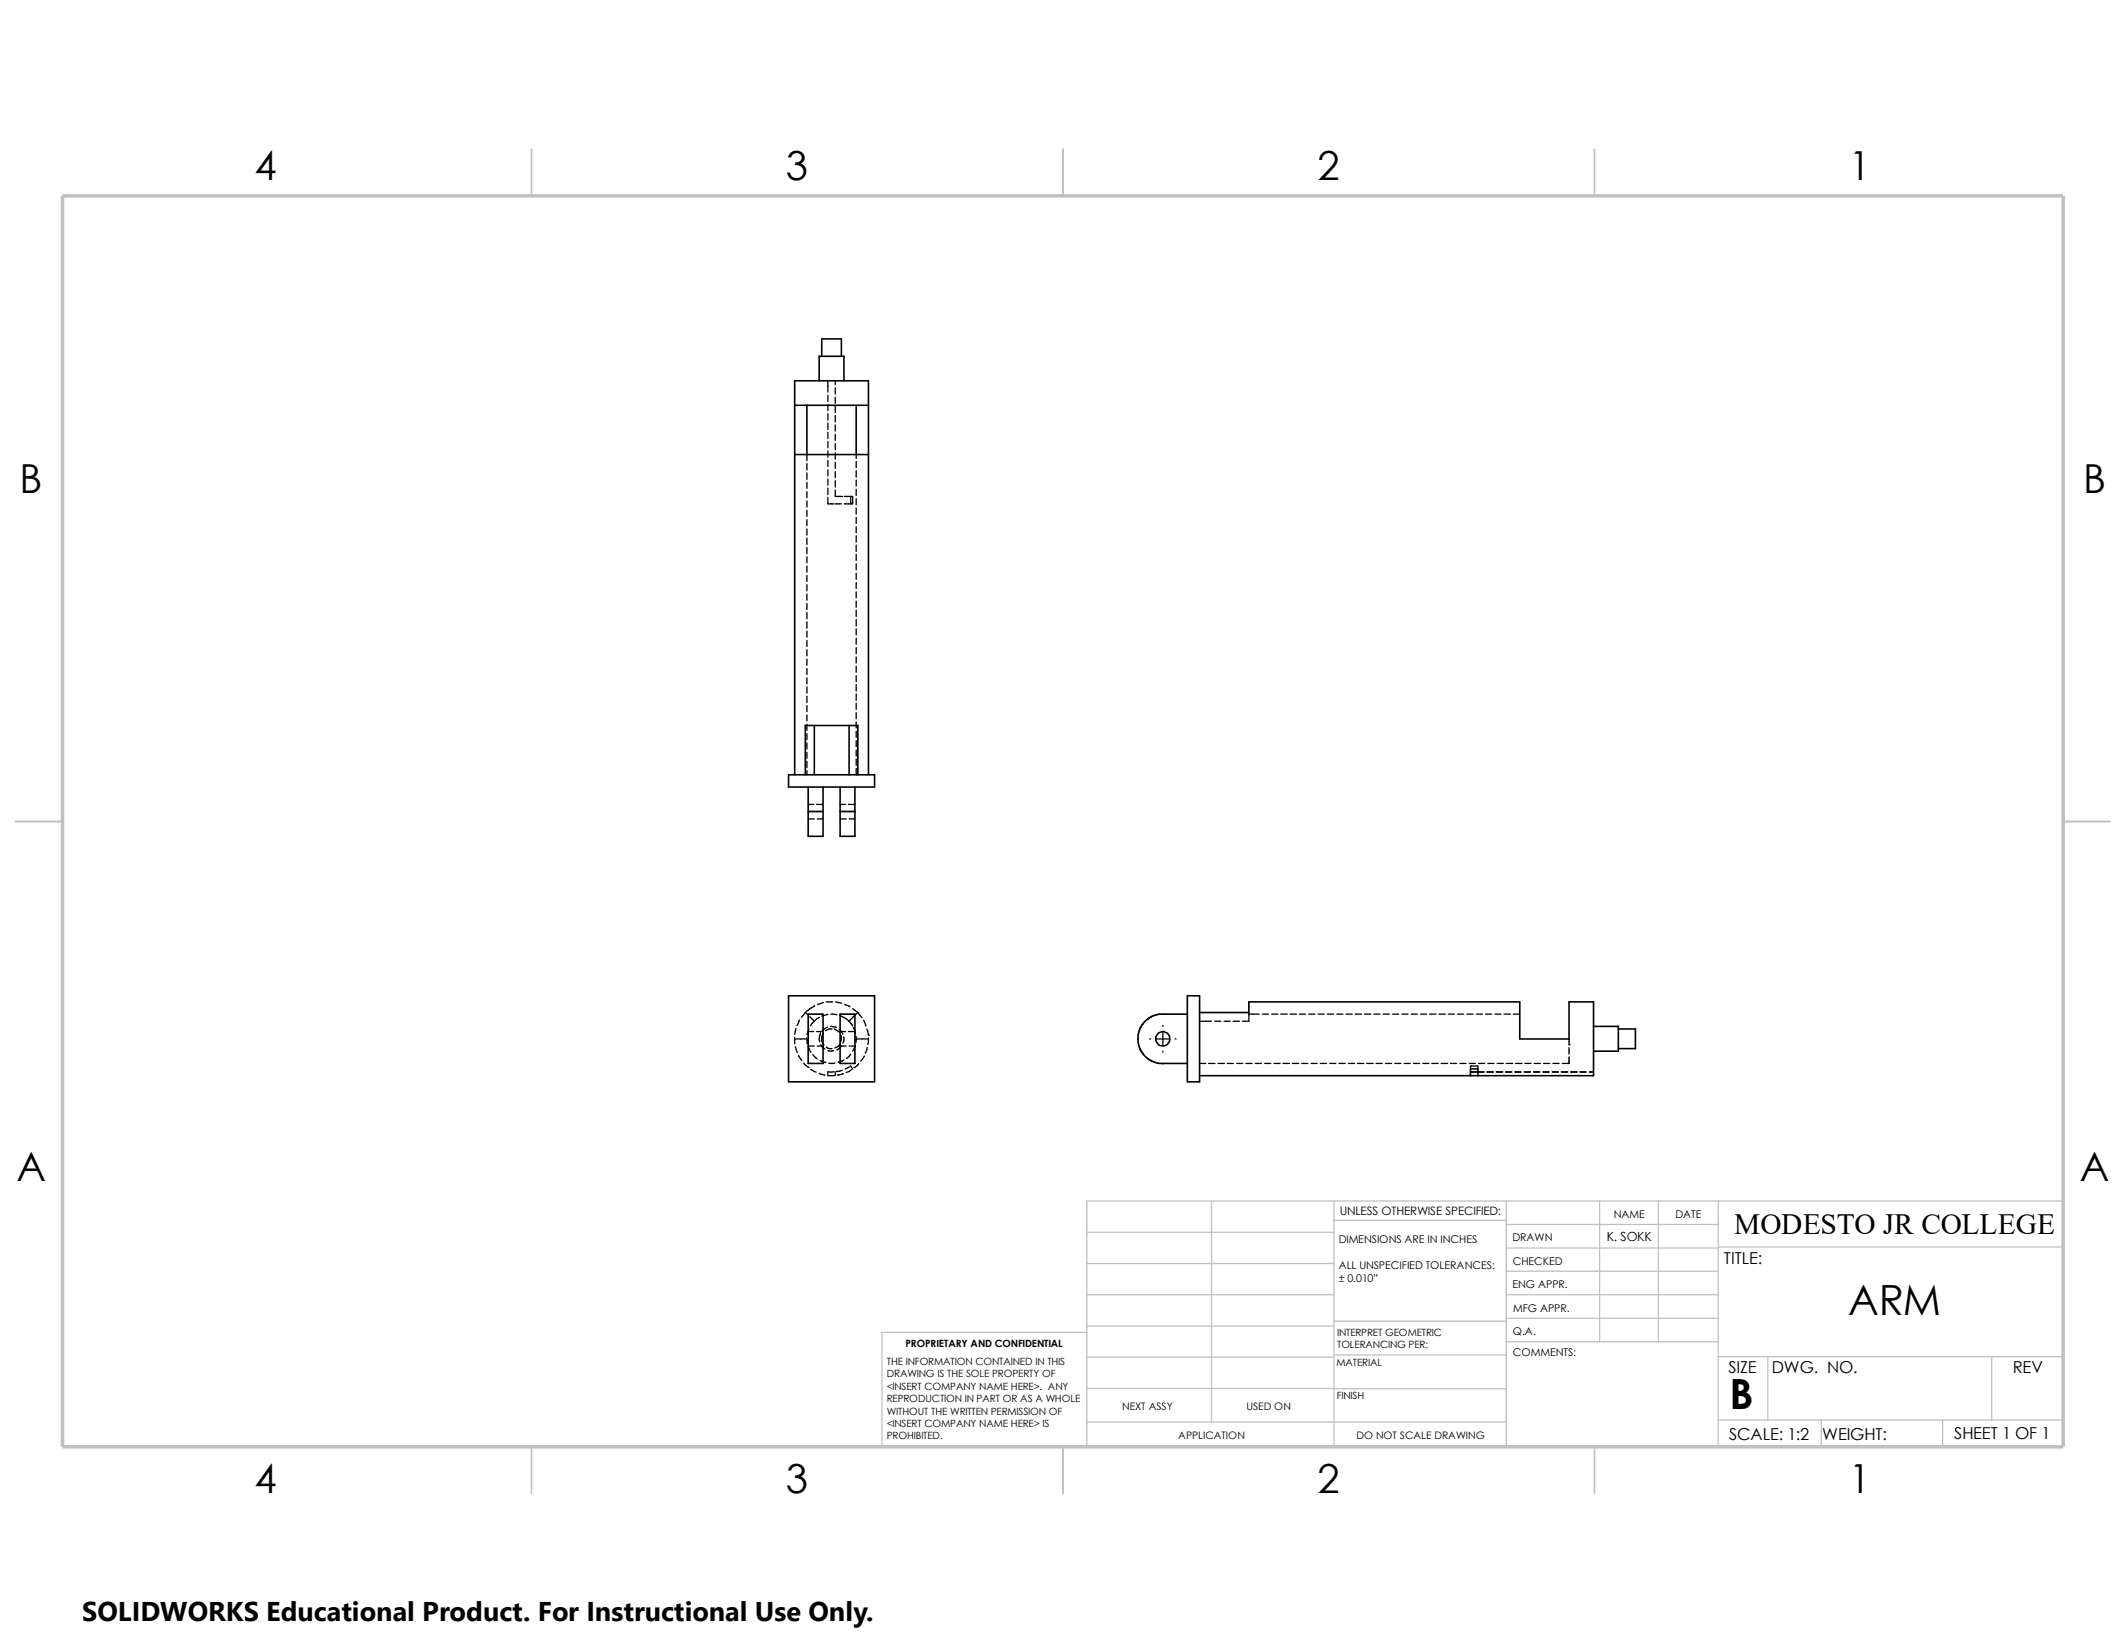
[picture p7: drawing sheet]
<svg xmlns="http://www.w3.org/2000/svg" width="279mm" height="216mm" viewBox="0 0 279 216" stroke-linecap="round" stroke-linejoin="round" font-family="sans-serif">
<g fill="none" stroke="#c0c0c0" stroke-width=".17">
<path d="M159.2 157.8v29.1M175.3 157.8v32.3M198 157.8v32.3M210.2 157.8v18.5M217.9 157.8v18.5M225.8 157.8v32.3M271.1 157.8h-128.3v32.3M142.8 175.1h-26.9v15M142.8 161.9h32.5M142.8 170.1h32.5M142.8 166h32.5M142.8 174.2h32.5"/>
<path d="M142.8 178.4h32.5M175.3 173.6h22.7M175.3 160.4h22.7M175.3 178.1h22.7M198 173.2h27.8M198 170.1h27.8M198 160.9h27.8M198 164h27.8M198 167h27.8M198 176.3h27.8M225.8 163.9h45.3M225.8 178.3h45.3"/>
<path d="M232.3 178.3v8.3M261.7 178.3v8.3M142.8 182.5h32.5M142.8 186.9h55.2M175.3 182.5h22.7M225.8 186.6h45.3M239.4 186.6v3.5M255.3 186.6v3.5"/>
</g>
<path d="M69.8 19.6v6.1M139.7 19.6v6.1M209.5 19.6v6.1M2 107.9h6.2M271.1 107.9h6.2M69.8 190.1v6.2M139.7 190.1v6.2M209.5 190.1v6.2" fill="none" stroke="#c0c0c0" stroke-width=".21"/>
<path d="M8.2 25.7h262.9v164.4h-262.9z" fill="none" stroke="#c0c0c0" stroke-width=".47"/>
<g fill="none" stroke="#000" stroke-width=".17">
<path d="M106 59.7v.8M108.8 50v1.5M108.8 51.9v.8M108.8 53.2v.8M108.8 54.4v.8M108.8 55.6v.8M108.8 56.8v.8M108.8 58v.8M108.8 59.3v.8M109.8 50v.5M109.8 51v.8M109.8 52.2v.8"/>
<path d="M109.8 53.4v.8M109.8 54.6v.9M109.8 55.8v.8M109.8 57.1v.8M109.8 58.3v.8M109.8 59.5v.8M112.5 59.7v.5M106 60.9v.9M106 62.1v.9M106 63.4v.8M106 64.6v.8M106 65.8v.8"/>
<path d="M106 67.1v.8M106 68.3v.8M106 69.5v.8M106 70.7v.8M106 71.9v.9M106 73.2v.8M106 74.4v.8M106 75.6v.8M106 76.8v.8M106 78.1v.8M106 79.3v.8M108.8 65.4v.8h.8"/>
<path d="M108.8 60.5v.8M108.8 61.7v.8M108.8 62.9v.9M108.8 64.1v.9M109.7 66.2h.9M109.8 64.4v.8h.8M109.8 60.7v.9M109.8 62v.8M109.8 63.2v.8M110.6 65.2h.1M111 65.2h1.1v1h-1.1M111.8 65.2v1"/>
<path d="M112.5 60.6v.9M112.5 61.8v.9M112.5 63.1v.8M112.5 64.3v.8M112.5 65.5v.8M112.5 66.8v.8M112.5 68v.8M112.5 69.2v.8M112.5 70.4v.8M112.5 71.6v.9M112.5 72.9v.8M112.5 74.1v.8"/>
<path d="M112.5 75.3v.8M112.5 76.5v.8M112.5 77.8v.8M112.5 79v.8M106 80.5v.8M106 81.7v.8M106 82.9v.8M106 84.2v.8M106 85.4v.8M106 86.6v.8M106 87.8v.8M106 89.1v.8"/>
<path d="M106 90.3v.8M106 91.5v.8M106 92.7v.8M106 93.9v.8M106 95.2v.8M106 96.4v.8M106 97.6v.8M106 98.8v.9M112.5 80.2v.8M112.5 81.4v.9M112.5 82.6v.8M112.5 83.9v.8"/>
<path d="M112.5 85.1v.8M112.5 86.3v.8M112.5 87.5v.8M112.5 88.8v.8M112.5 90v.8M112.5 91.2v.8M112.5 92.4v.8M112.5 93.6v.8M112.5 94.9v.8M112.5 96.1v.8M112.5 97.3v.8M112.5 98.6v.8"/>
<path d="M112.5 99.7v.9M106 100v.9M106 101.3v.5M106.2 106.6h.7M106.2 107.6h.8M106.2 105.7h.7M107.3 106.6h.9M107.3 105.7h.9M107.4 107.6h.8M110.4 106.6h.7M110.4 107.6h.8M110.4 105.7h.7"/>
<path d="M111.5 106.6h.9M111.5 105.7h.9M111.6 107.6h.8M112.5 101v.8M104.4 136.3v.9M104.4 136.5h1.6M104.5 137.5l.3 .8M104.6 135.1l-.2 .8M104.9 138.7l.5 .7M105.1 134l-.4 .7M105.6 139.7l.6 .6M105.8 133.1l-.5 .6"/>
<path d="M105.8 133.1l.3 .2M106 136.4l.1 .8M106.2 135.6l-.2 .3M106.2 137.5l.4 .8M106.2 137.5h.8M106.2 135.6h.7M106.3 135.2l-.1 .4M106.4 133.6l.6 .6M106.8 138.6l.6 .5M107.1 132.2l-1.3 .9M107.3 135.6h.9M107.4 137.5h.8"/>
<path d="M107.7 133.7a3.2 3.2 0 0 0-1.2 1.1M107.8 139.4l.7 .2M107.8 135.7v.3a1.08 1.08 0 0 0-.1 .9M107.9 137.3l.5 .5M108 136.6l.1 .4 .2 .3M108.2 131.7l-.8 .3M108.2 135.8l-.2 .5v.2M108.6 131.7h.8M108.6 137.6l.4 .2h.3M108.8 135l-.7 .4M108.8 133.3l-.8 .2M108.8 138l.4 .1 .4-.1"/>
<path d="M108.9 139.7h.8M109.1 134.9l.8 .1M109.2 133.3h.8M109.2 135.2h.1M109.2 135.2h-.2l-.5 .2M109.6 135.2l.7 .4M109.8 131.7l.8 .1M110.3 135.3l.3 .3 .1 .3M110.4 133.5l.7 .3 .5 .4M110.4 137.2a.87 .87 0 0 1-.7 .5M110.4 137.5h.8M110.4 135.6h.7"/>
<path d="M110.5 136v.8M110.6 137.4l-.2 .2-.4 .4M110.9 136.3a.86 .86 0 0 1-.2 .8M110.9 139.3l-.7 .3M111 132l.7 .3M111.5 135.6h.9M111.6 134.2l.5 .6M111.6 137.5h.8M111.8 138.5l-.5 .6M112.1 132.5l.6 .6M112.1 135l.3 .8M112.4 137.4l-.3 .7"/>
<path d="M112.5 136.2v.8M112.5 136.5h1.6M112.7 133.1l.6 .6M112.7 133.1l-1.1 1.1M112.9 139.7l-.2 .3-.5 .3M113.5 134.1l.3 .7M113.6 138.8l-.5 .6M113.9 135.2l.2 .8M114 137.6l-.3 .8M114.1 136h.1M114.1 136.4l-.1 .8M151.1 136.5h.1"/>
<path d="M152 136.5h1.6M152.8 134.7v.2M152.8 135.7v1.6M152.8 138.1v.2M154.4 136.5h.2M157.6 134.2h1.6M157.6 139.7h.9M158.8 139.7h.9M159.6 134.2h.8M160.1 139.7h.8M160.9 134.2h.8M161.3 139.7h.8"/>
<path d="M162.1 134.2h.8M162.5 139.7h.8M163.7 139.7h.8M164.1 133.1v1.1h-.8M164.1 133.3h1.4M165 139.7h.8M165.9 133.3h.8M166.2 139.7h.8M167.1 133.3h.8M167.4 139.7h.8M168.3 133.3h.9M168.6 139.7h.9"/>
<path d="M169.5 133.3h.9M169.8 139.7h.9M170.8 133.3h.8M171.1 139.7h.8M172 133.3h.8M172.3 139.7h.8M173.2 133.3h.8M173.5 139.7h.8M174.5 133.3h.8M174.8 139.7h.8M175.7 133.3h.8M176 139.7h.8"/>
<path d="M176.9 133.3h.8M177.2 139.7h.8M178.1 133.3h.8M178.4 139.7h.8M179.3 133.3h.9M179.6 139.7h.9M180.6 133.3h.8M180.8 139.7h.9M181.8 133.3h.8M182.1 139.7h.8M183 133.3h.8M183.3 139.7h.8"/>
<path d="M184.2 133.3h.8M184.5 139.7h.8M185.5 133.3h.8M185.8 139.7h.8M186.7 133.3h.8M187 139.7h.8M187.9 133.3h.8M188.2 139.7h.8M189.1 133.3h.8M189.4 139.7h.8M190.3 133.3h.8M190.6 139.7h.8"/>
<path d="M191.6 133.3h.8M191.9 139.7h.8M192.8 133.3h.8M193.1 139.7h.8M194 133.3h.8M194.3 139.7h.8M195.2 133.3h.8M195.5 139.7h.8M196.5 133.3h.8M196.8 139.7h.8M197.7 133.3h.8M198 139.7h.8"/>
<path d="M198.9 133.3h.8M199.2 139.7h.8M200.4 139.7h.8M201.6 139.7h.8M202.9 139.7h.8M204.1 139.7h.8M206.2 137.3h.1M206.2 136.5v.8M206.2 137.7v.8M206.2 138.9v.8h-.9M106.2 140.3h.1M106.6 140.5l.7 .4"/>
<path d="M107.7 141.1l.7 .2M109.6 140.8h-.8v.6h.8M109.8 140.8v.6M110.7 140.6l-.8 .2M110.8 141.1l-.8 .2M111.1 140.5l.7-.4 .3 .4M111.9 140.5l-.3 .3-.4 .1M193.3 140.5v-.4h.9v.4M193.3 140.8h1.7M194.2 140.9h.8M195.4 140.8h.9M195.4 140.9h.9"/>
<path d="M196.6 140.8h.9M196.6 140.9h.9M197.9 140.8h.8M197.9 140.9h.8M199.1 140.8h.8M199.1 140.9h.8M200.3 140.8h.8M200.3 140.9h.8M201.5 140.8h.9M201.5 140.9h.9M202.8 140.8h.8M202.8 140.9h.8"/>
<path d="M204 140.8h.8M204 140.9h.8M205.2 140.8h.8M205.2 140.9h.8M206.4 140.8h.9M206.4 140.9h.9M207.6 140.8h.8M207.6 140.9h.8M208.9 140.8h.5M208.9 140.9h.5"/>
</g>
<g fill="none" stroke="#000" stroke-width=".21">
<path d="M104.4 59.7h9.7M104.4 53.3h9.7M106 53.3v6.4M107.7 50v-3.2h3.2v3.2M108 46.8v-2.3h2.6v2.3M112.5 53.3v6.4M107 95.3v6.5M111.6 95.3v6.5M103.6 101.8h11.3v1.6h-11.3zM104.4 101.8v-51.8h9.7v51.8M105.8 101.8v-6.5h6.9v6.5M106.2 106.6h2"/>
<path d="M106.2 103.4v3.2M106.2 106.6v3.3h2v-3.3M108.2 103.4v3.2M110.4 106.6v3.3h2v-3.3M110.4 106.6h2M110.4 103.4v3.2M112.4 103.4v3.2M103.6 130.9h11.3v11.3h-11.3zM106.2 133.3h2v6.4h-2zM110.4 133.3h2v6.4h-2zM152.8 139.7h3.2M156 133.3h-3.7l-.5 .1-1.1 .5-.5 .6-.4 .6-.2 .9-.1 .5 .2 1 .3 .8 .7 .8 .7 .4 .9 .2 .5 .1"/>
<path d="M156 130.9h1.6v11.3h-1.6zM157.6 133.1h6.5v-1.4h35.6v4.8h6.5v-4.8h3.2v9.7h-51.8M209.4 134.9h3.3v3.2h-3.3M212.7 135.2h2.2v2.6h-2.2M193.3 140.9h.9M193.3 141.4v-.9h.9v.9"/>
<circle cx="152.8" cy="136.5" r=".94"/>
</g>
<path d="M10.8 209.2h104.1v6.7h-104.1z" fill="#fff"/>
<g font-size="5.5">
<text x="242.9" y="172.8">ARM</text>
<text x="227.3" y="185.2">B</text>
</g>
<g font-size="5.3">
<text x="33.4" y="23.7">4</text>
<text x="103.3" y="23.7">3</text>
<text x="173.1" y="23.7">2</text>
<text x="243" y="23.7">1</text>
<text x="2.6" y="64.7">B</text>
<text x="273.8" y="64.7">B</text>
<text x="2.2" y="155.2">A</text>
<text x="273.3" y="155.2">A</text>
<text x="33.4" y="196.2">4</text>
<text x="103.3" y="196.2">3</text>
<text x="173.1" y="196.2">2</text>
<text x="243" y="196.2">1</text>
</g>
<text font-size="3.9" x="227.9" y="162.2">MODESTO JR COLLEGE</text>
<text font-size="3.6" x="10.8" y="213">SOLIDWORKS Educational Product. For Instructional Use Only.</text>
<g font-size="2.2">
<text x="226.6" y="166.1">TITLE:</text>
<text x="227.2" y="180.4">SIZE</text>
<text x="232.8" y="180.4">DWG. NO.</text>
<text x="264.5" y="180.5">REV</text>
<text x="227.2" y="189.2">SCALE: 1:2</text>
<text x="239.5" y="189.2">WEIGHT:</text>
<text x="256.8" y="189.1">SHEET 1 OF 1</text>
</g>
<text font-size="1.7" x="211.2" y="163">K. SOKK</text>
<text font-size="1.5" x="176.1" y="159.7">UNLESS OTHERWISE SPECIFIED:</text>
<g font-size="1.4">
<text x="212.1" y="160">NAME</text>
<text x="220.2" y="160.1">DATE</text>
<text x="175.9" y="166.8">ALL UNSPECIFIED TOLERANCES:</text>
<text x="175.9" y="163.4">DIMENSIONS ARE IN INCHES</text>
<text x="198.8" y="163.1">DRAWN</text>
<text x="198.8" y="166.3">CHECKED</text>
<text x="175.9" y="168.5">± 0.010”</text>
<text x="198.8" y="169.3">ENG APPR.</text>
<text x="198.8" y="172.4">MFG APPR.</text>
<text x="198.8" y="178.1">COMMENTS:</text>
<text x="198.8" y="175.4">Q.A.</text>
<text x="147.5" y="185.3">NEXT ASSY</text>
<text x="163.8" y="185.3">USED ON</text>
<text x="154.9" y="189.1">APPLICATION</text>
<text x="178.3" y="189.1">DO NOT SCALE DRAWING</text>
</g>
<g font-size="1.3">
<text x="116.5" y="179.3">THE INFORMATION CONTAINED IN THIS</text>
<text x="119" y="177">PROPRIETARY AND CONFIDENTIAL</text>
<text x="175.6" y="179.5">MATERIAL</text>
<text x="175.7" y="177.1">TOLERANCING PER:</text>
<text x="175.7" y="175.5">INTERPRET GEOMETRIC</text>
<text x="116.5" y="181">DRAWING IS THE SOLE PROPERTY OF</text>
<text x="116.5" y="182.6">&lt;INSERT COMPANY NAME HERE&gt;. ANY</text>
<text x="116.5" y="184.2">REPRODUCTION IN PART OR AS A WHOLE</text>
<text x="116.5" y="185.9">WITHOUT THE WRITTEN PERMISSION OF</text>
<text x="175.7" y="183.9">FINISH</text>
<text x="116.5" y="189.1">PROHIBITED.</text>
<text x="116.5" y="187.5">&lt;INSERT COMPANY NAME HERE&gt; IS</text>
</g>
</svg>
